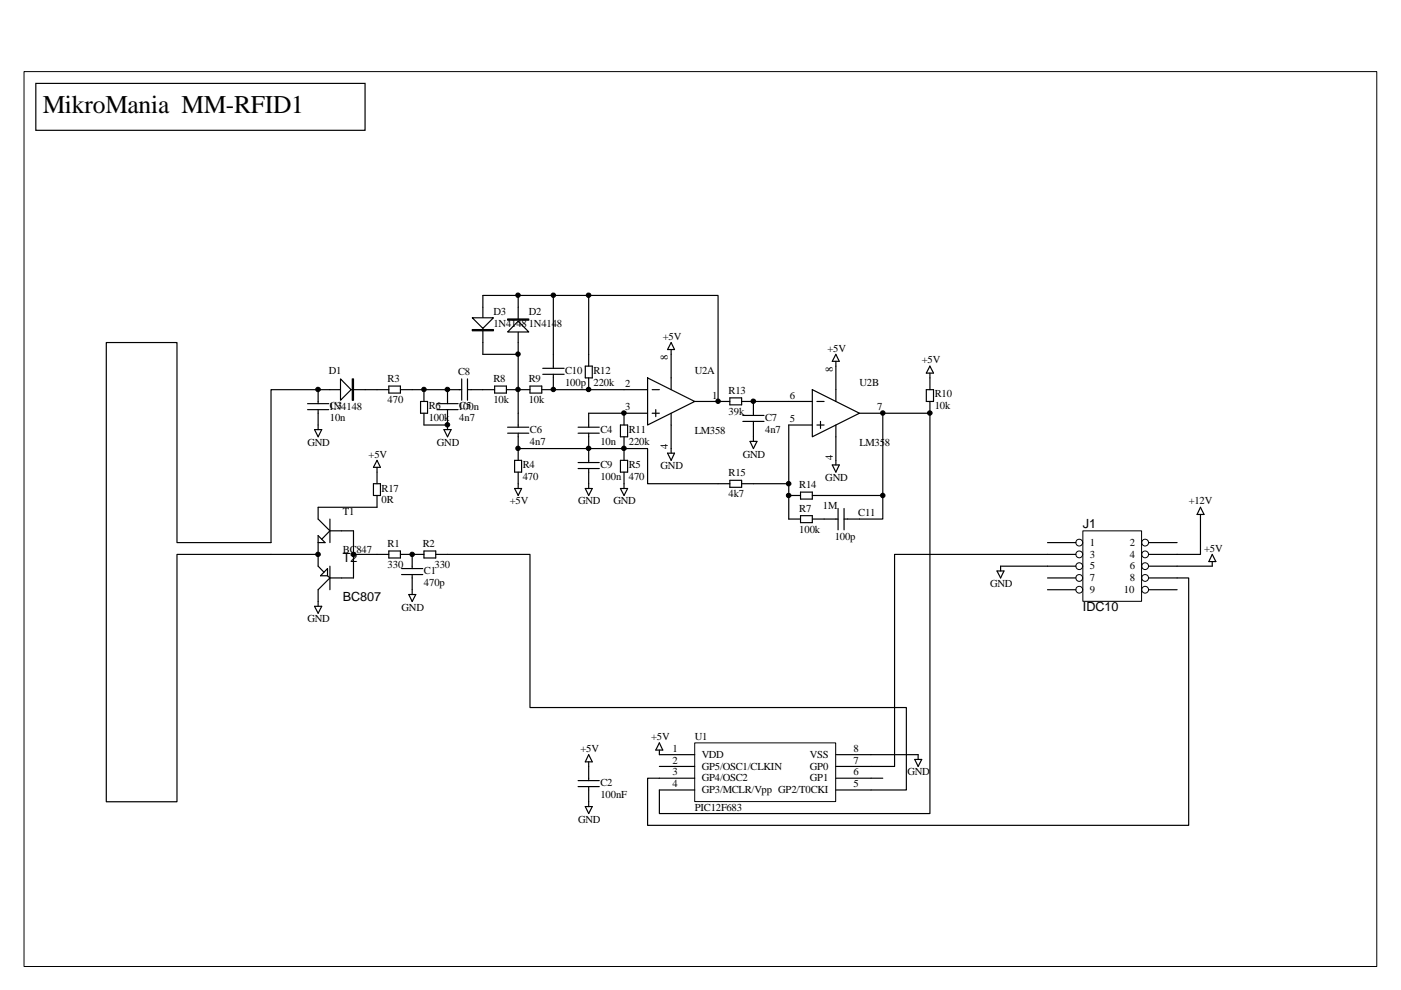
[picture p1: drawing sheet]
<svg xmlns="http://www.w3.org/2000/svg" width="297mm" height="210mm" viewBox="0 0 297 210" stroke-linecap="round" stroke-linejoin="round" font-family="sans-serif">
<path d="M5.1 15.2h286.8v189.7h-286.8z" fill="none" stroke="#000" stroke-width=".21"/>
<g fill="none" stroke="#000" stroke-width=".25">
<path d="M79.9 82.6h2.5M82.4 81.9h2.5v1.4h-2.5zM84.9 82.6h2.5M67.5 107.6v2.5l2.4 2.4M67.5 115h1.4l-1.4-1.4v6.4l1.2 1.3M69.9 112.5h5M69.9 112.5l-1.7 1.8M69.9 110.1v4.9M79.9 117.5h2.5M82.4 116.8h2.5v1.5h-2.5zM84.9 117.5h5M89.9 116.8h2.5v1.5h-2.5z"/>
<path d="M92.4 117.5h2.5M69.4 120.6v1.5h-1.4zM69.4 122.1l.5 .4M69.9 122.5l-2.4 2.5v2.5M69.9 120v5M69.9 122.5h5M124.8 160l.8 1.5h-1.5zM124.8 161.5v1M193.9 161h1.5l-.7 1.5zM194.7 160v1"/>
</g>
<path d="M147.3 157.6h29.9v12.4h-29.9z" fill="#fff"/>
<path d="M147.3 157.5h29.9v12.5h-29.9z" fill="none" stroke="#000" stroke-width=".21"/>
<g fill="none" stroke="#000" stroke-width=".25">
<path d="M67.5 82.6h12.4M79.9 97.6l.8 1.5h-1.5zM79.9 99.1v1M141.5 96.1h1.5l-.7 1.5zM142.3 95.1v1M57.5 117.5h10M74.9 112.5v10M74.9 117.5h5M87.4 117.5v3.1M94.9 117.5h17.5v32.5h79.8v17.5h-15M124.1 103.6h1.5l-.8 1.5zM124.8 102.6v1"/>
<path d="M131.5 103.6h1.6l-.8 1.5zM132.3 102.6v1M66.7 128.6h1.5l-.7 1.4zM67.5 127.5v1.1M85.1 121.8h4.5M85.1 120.6h4.5M86.7 126.1h1.5l-.8 1.4zM87.4 121.8v4.3M139.8 159v1h7.5M139.8 157.5l.7 1.5h-1.5zM122.6 166.8h4.5M122.6 165.5h4.5"/>
<path d="M124.1 171h1.5l-.8 1.5zM124.8 162.5v3M124.8 166.8v4.2M139.8 165h7.5M139.8 162.5h7.5M139.8 167.5h7.5M177.2 165h7.5M177.2 162.5h7.5M177.2 160h17.5"/>
</g>
<path d="M74.7 80.3h.2v4.6h-.2z" fill-rule="evenodd" fill="#fff"/>
<path d="M74.7 80.3h.2v4.6h-.2z" fill="none" stroke="#000" stroke-width=".25"/>
<path d="M72.2 80.3l2.2 2.3-2.2 2.3z" fill="#fff"/>
<path d="M109.9 62.6v12.5M72.2 80.3l2.2 2.3-2.2 2.3z" fill="none" stroke="#000" stroke-width=".25"/>
<path d="M107.6 67.6h4.5v.3h-4.5z" fill-rule="evenodd" fill="#fff"/>
<path d="M107.6 67.6h4.5v.3h-4.5z" fill="none" stroke="#000" stroke-width=".25"/>
<path d="M109.9 68.1l2.2 2.3h-4.5z" fill="#fff"/>
<path d="M102.4 62.6v12.5M109.9 68.1l2.2 2.3h-4.5z" fill="none" stroke="#000" stroke-width=".25"/>
<path d="M100.1 69.9h4.5v.2h-4.5z" fill-rule="evenodd" fill="#fff"/>
<path d="M100.1 69.9h4.5v.2h-4.5z" fill="none" stroke="#000" stroke-width=".25"/>
<path d="M100.1 67.4h4.5l-2.2 2.2z" fill="#fff"/>
<g fill="none" stroke="#000" stroke-width=".25">
<path d="M100.1 67.4h4.5l-2.2 2.2zM102.4 75.1h7.5v15.5M102.4 62.6h22.4v15M115.1 79.4h4.5M115.1 78.1h4.5M117.3 62.6v15.5M117.3 79.4v3.2M124.1 77.6h1.5v2.5h-1.5zM124.8 62.6h27.4v22.5M142.3 74.1v8.5M142.3 72.6l.7 1.5h-1.5zM177.2 76.6v8.5"/>
<path d="M177.2 75.1l.7 1.5h-1.4zM197.2 79.1v3.5M197.2 77.6l.7 1.5h-1.5zM65.2 86.9h4.5M65.2 85.6h4.5M66.7 91.1h1.5l-.7 1.5zM67.5 85.6v-3h-10v32.4h-20v-42.4h-15v97.4h15v-52.5h20M67.5 86.9v4.2M87.4 82.6h10.5M89.2 85.1h1.4v2.5h-1.4zM89.9 82.6v2.5M89.9 87.6v2.5h5"/>
<path d="M92.6 86.9h4.5M92.6 85.6h4.5M94.1 91.1h1.5l-.7 1.5zM94.9 82.6v3M94.9 86.9v4.2M97.9 80.3v4.6M99.1 82.6h5.8M99.1 80.3v4.6M104.9 81.9h2.5v1.4h-2.5zM107.4 82.6h5M107.6 91.8h4.5M107.6 90.6h4.5"/>
<path d="M109.1 97.6h1.5v2.5h-1.5zM109.9 95.1h27.4v7.5h17.4M109.9 91.8v5.8M112.4 81.9h2.5v1.4h-2.5zM114.9 82.6h22.4M122.6 91.8h4.5M122.6 90.6h4.5M122.6 99.3h4.5M122.6 98.1h4.5M124.8 80.1v2.5M124.8 91.8v6.3M124.8 99.3v3.3"/>
<path d="M131.5 97.6h1.6v2.5h-1.6zM131.5 90.1h1.6v2.5h-1.6zM132.3 87.6v2.5M132.3 92.6v5M137.3 80.1l10 5-10 5zM137.3 87.6h-12.5v3M138.3 82.6h1.5M138.3 87.6h1.5M139 86.9v1.4M142.3 87.6v7.5M147.3 85.1h7.4M154.7 84.4h2.5v1.4h-2.5z"/>
<path d="M157.2 85.1h15M157.5 89.4h4.5M157.5 88.1h4.5M159 93.6h1.5l-.8 1.5zM159.7 85.1v3M159.7 89.4v4.2M172.2 82.6l10 5-10 5zM172.2 90.1h-5v20h2.5M173.2 85.1h1.5M173.2 90.1h1.5M174 89.4v1.4M176.5 98.6h1.4l-.7 1.5z"/>
<path d="M177.2 90.1v8.5M182.2 87.6h5M187.2 87.6v17.5h-15M187.2 87.6h10v84.9h-57.4v-5M196.4 82.6h1.5v2.5h-1.5zM197.2 85.1v2.5M79.2 102.6h1.5v2.5h-1.5zM79.9 100.1v2.5M79.9 105.1v2.5h-12.4M109.1 103.6h1.5l-.7 1.5zM109.9 100.1v3.5M132.3 100.1v2.5"/>
<path d="M154.7 101.8h2.5v1.5h-2.5zM157.2 102.6h10M167.2 105.1h2.5M169.7 109.3h2.5v1.5h-2.5zM169.7 104.3h2.5v1.5h-2.5zM172.2 110.1h5.5M177.7 107.8v4.5M179 107.8v4.5M187.2 105.1v5h-8.2M184.7 165h2.5"/>
</g>
<path d="M229.6 112.6h12.4v14.9h-12.4z" fill="#fff"/>
<g fill="none" stroke="#000" stroke-width=".21">
<path d="M229.6 112.5h12.4v15h-12.4z"/>
<circle cx="109.8" cy="75.1" r=".47"/>
<circle cx="109.8" cy="62.6" r=".47"/>
<circle cx="117.3" cy="62.6" r=".47"/>
<circle cx="124.8" cy="62.6" r=".48"/>
<circle cx="67.4" cy="82.6" r=".48"/>
<circle cx="89.9" cy="82.6" r=".47"/>
<circle cx="94.9" cy="82.6" r=".48"/>
<circle cx="94.9" cy="90.1" r=".48"/>
<circle cx="109.8" cy="82.6" r=".47"/>
<circle cx="109.8" cy="95.1" r=".47"/>
<circle cx="117.3" cy="82.6" r=".47"/>
<circle cx="124.8" cy="95.1" r=".48"/>
<circle cx="124.8" cy="82.6" r=".48"/>
<circle cx="132.3" cy="87.6" r=".48"/>
<circle cx="132.3" cy="95.1" r=".48"/>
<circle cx="152.2" cy="85.1" r=".47"/>
<circle cx="159.7" cy="85.1" r=".48"/>
<circle cx="187.2" cy="87.6" r=".47"/>
<circle cx="197.1" cy="87.6" r=".48"/>
<circle cx="67.4" cy="117.5" r=".48"/>
<circle cx="74.9" cy="117.5" r=".48"/>
<circle cx="87.4" cy="117.5" r=".47"/>
<circle cx="167.2" cy="102.6" r=".48"/>
<circle cx="167.2" cy="105.1" r=".48"/>
<circle cx="187.2" cy="105.1" r=".47"/>
<circle cx="228.8" cy="115" r=".72"/>
<circle cx="228.8" cy="117.5" r=".72"/>
<circle cx="242.8" cy="115" r=".72"/>
<circle cx="242.8" cy="117.5" r=".72"/>
<circle cx="228.8" cy="125" r=".72"/>
<circle cx="228.8" cy="120" r=".72"/>
<circle cx="228.8" cy="122.5" r=".72"/>
<circle cx="242.8" cy="120" r=".72"/>
<circle cx="242.8" cy="125" r=".72"/>
<circle cx="242.8" cy="122.5" r=".72"/>
</g>
<g fill="none" stroke="#000" stroke-width=".25">
<path d="M222.1 115h6M228.1 117.5h-38.4v45h-5M243.6 115h6M254.5 109.1v8.4h-10.9M254.5 107.6l.8 1.5h-1.5zM257 119.1v.9h-13.4M257 117.5l.8 1.6h-1.5zM211.4 121.1h1.5l-.8 1.4zM222.1 122.5h6M222.1 125h6M228.1 120h-16v1.1M243.6 122.5h8.4v52.5h-114.7v-10h2.5"/>
<path d="M243.6 125h6"/>
</g>
<g fill="#000">
<circle cx="109.8" cy="75.1" r=".47"/>
<circle cx="109.8" cy="62.6" r=".47"/>
<circle cx="117.3" cy="62.6" r=".47"/>
<circle cx="124.8" cy="62.6" r=".48"/>
<circle cx="67.4" cy="82.6" r=".48"/>
<circle cx="89.9" cy="82.6" r=".47"/>
<circle cx="94.9" cy="82.6" r=".48"/>
<circle cx="94.9" cy="90.1" r=".48"/>
<circle cx="109.8" cy="82.6" r=".47"/>
<circle cx="109.8" cy="95.1" r=".47"/>
<circle cx="117.3" cy="82.6" r=".47"/>
<circle cx="124.8" cy="95.1" r=".48"/>
<circle cx="124.8" cy="82.6" r=".48"/>
<circle cx="132.3" cy="87.6" r=".48"/>
<circle cx="132.3" cy="95.1" r=".48"/>
<circle cx="152.2" cy="85.1" r=".47"/>
<circle cx="159.7" cy="85.1" r=".48"/>
<circle cx="187.2" cy="87.6" r=".47"/>
<circle cx="197.1" cy="87.6" r=".48"/>
<circle cx="67.4" cy="117.5" r=".48"/>
<circle cx="74.9" cy="117.5" r=".48"/>
<circle cx="87.4" cy="117.5" r=".47"/>
<circle cx="167.2" cy="102.6" r=".48"/>
<circle cx="167.2" cy="105.1" r=".48"/>
<circle cx="187.2" cy="105.1" r=".47"/>
</g>
<path d="M7.6 17.7h69.8v9.9h-69.8z" fill-rule="evenodd" fill="#fff"/>
<path d="M7.6 17.7h69.8v9.9h-69.8z" fill="none" stroke="#000" stroke-width=".25"/>
<text font-size="5.4" x="9.1" y="23.9">MikroMania MM-RFID1</text>
<g font-size="2.7">
<text x="229.6" y="112">J1</text>
<text x="72.7" y="119.2">T2</text>
<text x="72.7" y="127.5">BC807</text>
<text x="229.6" y="129.5">IDC10</text>
</g>
<g font-size="2.3">
<text x="104.6" y="66.8">D3</text>
<text x="104.6" y="69.3">1N4148</text>
<text x="112.1" y="66.8">D2</text>
<text x="112.1" y="69.3">1N4148</text>
<text x="140.5" y="72">+5V</text>
<text x="141.6" y="76.4" transform="rotate(-90 141.6 76.4)">8</text>
<text x="175.4" y="74.5">+5V</text>
<text x="195.4" y="77">+5V</text>
<text x="69.7" y="79.3">D1</text>
<text x="82.2" y="81">R3</text>
<text x="97.1" y="79.5">C8</text>
<text x="104.6" y="81">R8</text>
<text x="112.1" y="81">R9</text>
<text x="119.8" y="79.3">C10</text>
<text x="119.8" y="81.8">100p</text>
<text x="125.8" y="79.3">R12</text>
<text x="125.8" y="81.8">220k</text>
<text x="132.6" y="82">2</text>
<text x="147.3" y="79.3">U2A</text>
<text x="154.5" y="83.5">R13</text>
<text x="176.5" y="78.9" transform="rotate(-90 176.5 78.9)">8</text>
<text x="182.2" y="81.8">U2B</text>
<text x="69.7" y="87">1N4148</text>
<text x="69.9" y="86.8">C3</text>
<text x="69.9" y="89.3">10n</text>
<text x="82.2" y="85.5">470</text>
<text x="90.9" y="86.8">R6</text>
<text x="90.9" y="89.3">100k</text>
<text x="97.1" y="87">100n</text>
<text x="97.4" y="86.8">C5</text>
<text x="97.4" y="89.3">4n7</text>
<text x="104.6" y="85.5">10k</text>
<text x="112.1" y="85.5">10k</text>
<text x="132.6" y="87">3</text>
<text x="151" y="84.5">1</text>
<text x="154.5" y="88">39k</text>
<text x="162.2" y="89.3">C7</text>
<text x="167.5" y="89.5">5</text>
<text x="167.5" y="84.5">6</text>
<text x="185.9" y="87">7</text>
<text x="198.2" y="84.3">R10</text>
<text x="198.2" y="86.8">10k</text>
<text x="65.2" y="94.5">GND</text>
<text x="92.6" y="94.5">GND</text>
<text x="112.4" y="91.8">C6</text>
<text x="112.4" y="94.3">4n7</text>
<text x="127.3" y="91.8">C4</text>
<text x="127.3" y="94.3">10n</text>
<text x="133.3" y="91.8">R11</text>
<text x="133.3" y="94.3">220k</text>
<text x="141.6" y="95.1" transform="rotate(-90 141.6 95.1)">4</text>
<text x="147.3" y="92">LM358</text>
<text x="162.2" y="91.8">4n7</text>
<text x="182.2" y="94.5">LM358</text>
<text x="78.2" y="97">+5V</text>
<text x="110.8" y="99.3">R4</text>
<text x="110.8" y="101.8">470</text>
<text x="127.3" y="99.3">C9</text>
<text x="127.3" y="101.8">100n</text>
<text x="133.3" y="99.3">R5</text>
<text x="133.3" y="101.8">470</text>
<text x="140.1" y="99.5">GND</text>
<text x="154.5" y="101">R15</text>
<text x="157.5" y="97">GND</text>
<text x="176.5" y="97.6" transform="rotate(-90 176.5 97.6)">4</text>
<text x="80.9" y="104.3">R17</text>
<text x="80.9" y="106.8">0R</text>
<text x="108.1" y="107">+5V</text>
<text x="122.6" y="107">GND</text>
<text x="130.1" y="107">GND</text>
<text x="154.5" y="105.5">4k7</text>
<text x="169.5" y="103.5">R14</text>
<text x="174.5" y="108">1M</text>
<text x="175" y="102">GND</text>
<text x="252" y="107">+12V</text>
<text x="72.7" y="109.2">T1</text>
<text x="169.5" y="108.5">R7</text>
<text x="169.5" y="113">100k</text>
<text x="182" y="109.5">C11</text>
<text x="72.7" y="117.2">BC847</text>
<text x="82.2" y="116">R1</text>
<text x="89.6" y="116">R2</text>
<text x="177" y="114.5">100p</text>
<text x="231.1" y="115.7">1</text>
<text x="231.1" y="118.2">3</text>
<text x="239.6" y="115.7">2</text>
<text x="239.6" y="118.2">4</text>
<text x="255.3" y="117">+5V</text>
<text x="82.2" y="120.5">330</text>
<text x="89.9" y="121.7">C1</text>
<text x="89.9" y="124.2">470p</text>
<text x="92.1" y="120.5">330</text>
<text x="209.9" y="124.4">GND</text>
<text x="231.1" y="120.7">5</text>
<text x="231.1" y="123.2">7</text>
<text x="231.1" y="125.7">9</text>
<text x="238.3" y="125.7">10</text>
<text x="239.6" y="120.7">6</text>
<text x="239.6" y="123.2">8</text>
<text x="65.2" y="131.9">GND</text>
<text x="85.1" y="129.4">GND</text>
<text x="123.1" y="159.4">+5V</text>
<text x="138.1" y="156.9">+5V</text>
<text x="142.5" y="161.9">2</text>
<text x="142.5" y="159.4">1</text>
<text x="147.3" y="156.9">U1</text>
<text x="148.8" y="160.7">VDD</text>
<text x="171.7" y="160.7">VSS</text>
<text x="180.9" y="161.9">7</text>
<text x="180.9" y="159.4">8</text>
<text x="127.3" y="166.7">C2</text>
<text x="142.5" y="164.4">3</text>
<text x="142.5" y="166.9">4</text>
<text x="148.8" y="165.7">GP4/OSC2</text>
<text x="148.8" y="163.2">GP5/OSC1/CLKIN</text>
<text x="171.7" y="165.7">GP1</text>
<text x="171.7" y="163.2">GP0</text>
<text x="180.9" y="164.4">6</text>
<text x="180.9" y="166.9">5</text>
<text x="192.4" y="164.4">GND</text>
<text x="127.3" y="169.1">100nF</text>
<text x="147.3" y="171.9">PIC12F683</text>
<text x="148.8" y="168.2">GP3/MCLR/Vpp GP2/T0CKI</text>
<text x="122.6" y="174.4">GND</text>
</g>
</svg>
